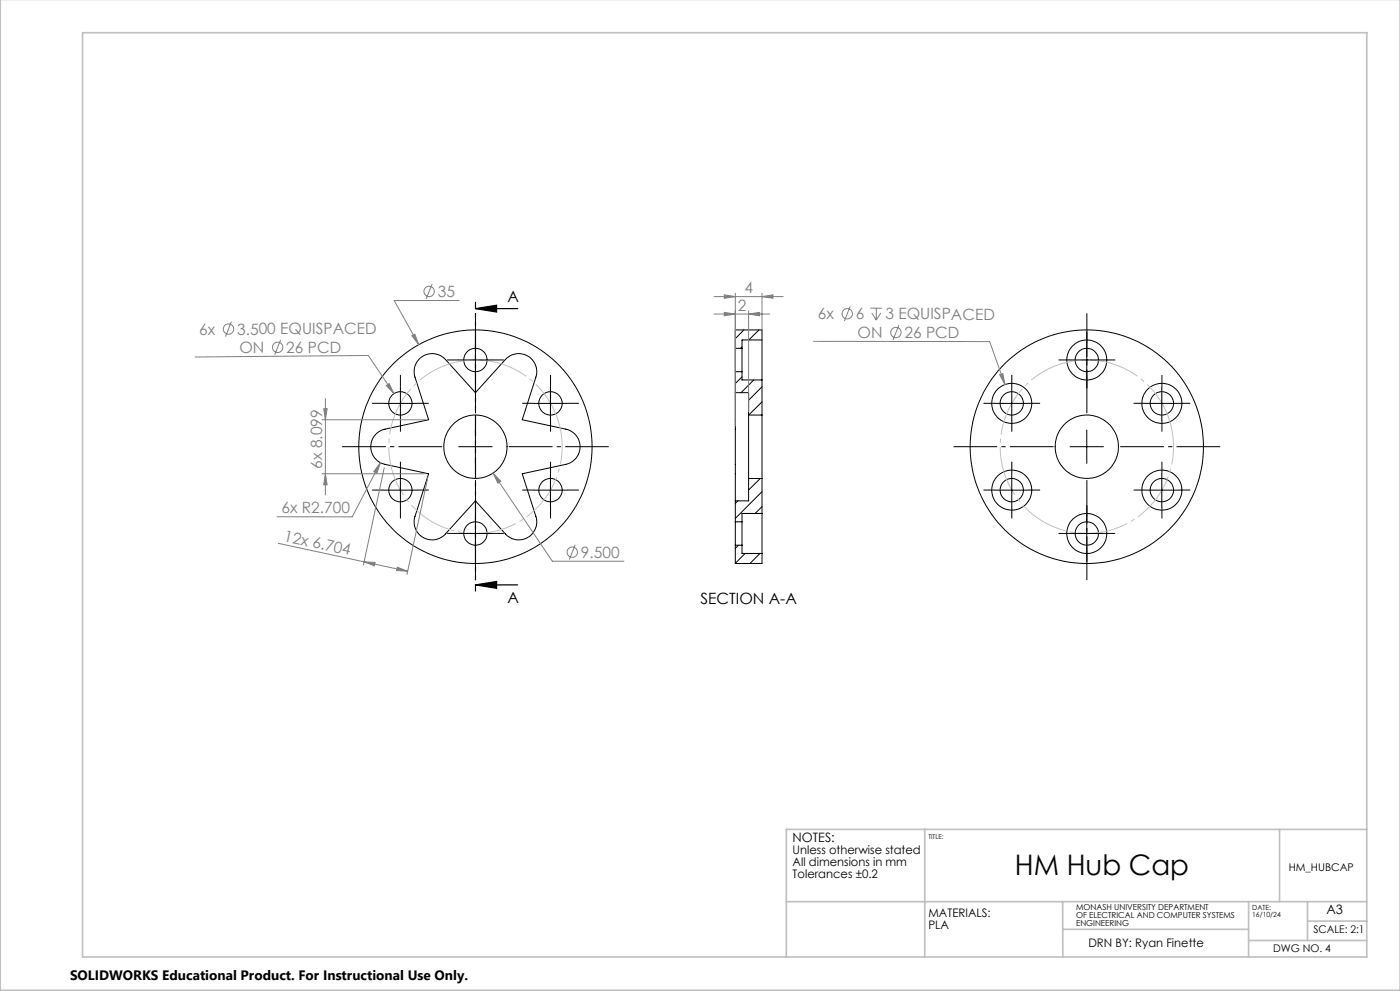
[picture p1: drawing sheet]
<svg xmlns="http://www.w3.org/2000/svg" width="420mm" height="297mm" viewBox="0 0 420 297" stroke-linecap="round" stroke-linejoin="round" font-family="sans-serif">
<g fill="none" stroke="#000" stroke-width=".3">
<path d="M223.2 98.9l-2.6 2.6M227.7 98.9l-3.1 3M120.1 115.9v10M125.9 107.4a5.4 5.4 0 0 1 7.7 .3l9 10 9-10a5.4 5.4 0 0 1 6.7-1 5.4 5.4 0 0 1 2.5 6.3l-4.1 12.8 13.1 2.8a5.4 5.4 0 0 1 4.2 5.3 5.4 5.4 0 0 1-4.2 5.3l-13.1 2.8 4.1 12.8a5.4 5.4 0 0 1-2.5 6.3 5.4 5.4 0 0 1-6.7-1.1l-9-9.9-9 9.9a5.4 5.4 0 0 1-6.7 1.1 5.4 5.4 0 0 1-2.4-6.3l4.1-12.8-13.1-2.8a5.4 5.4 0 0 1-4.3-5.3 5.4 5.4 0 0 1 4.3-5.3l13.1-2.8-4.1-12.8a5.4 5.4 0 0 1 1.4-5.6zM137.6 107.9h10M142.6 102.9v10M165.1 115.9v10M220.6 104.4v7M220.6 111.4v45M220.6 111.4h2M220.6 117.7h4v6.7M220.6 104.4h2"/>
<path d="M222.6 104.4v7M222.6 104l-.4 .4M222.6 113l-2 1.9M222.6 111.4v2.5h6M226.1 113.9l-3.8 3.8M228.6 101.9v12M228.6 115.9l-4 4M228.6 101.9h-6v2.5M228.6 101.9v-3h-8v5.5M228.6 113.9v10.5M303.5 115.9v10M321 107.9h10"/>
<path d="M326 102.9v10M348.5 115.9v10M115.1 120.9h10M137.6 133.9h10M142.6 128.9v10M160.2 120.9h9.9M224.6 124.4v19M224.6 124.4h4M228.6 124.4v19M228.6 120.4l-4 4M298.5 120.9h10M321 133.9h10"/>
<path d="M326 128.9v10M343.6 120.9h10M115.1 146.9h10M120.1 141.9v10M137.6 159.9h10M142.6 154.9v10M160.2 146.9h9.9M165.1 141.9v10M220.6 156.4v7M220.6 156.4h2M221.4 150.1l-.8 .8M222.6 156.4v7"/>
<path d="M224.6 143.4h4M224.6 143.4v6.7h-4M228.1 143.4l-3.5 3.5M228.6 153.9v12M228.6 147.4l-8 8M228.6 151.8l-2 2.1M228.6 153.9h-6v2.5M228.6 143.4v10.5M298.5 146.9h10M303.5 141.9v10M321 159.9h10M326 154.9v10"/>
<path d="M343.6 146.9h10M348.5 141.9v10M220.6 163.4v5.5h8v-3M220.6 163.4h2M221.5 163.4l-.9 1M222.6 163.4v2.5h6M223.5 165.9l-2.9 2.9M228 165.9l-3 3"/>
<circle cx="142.6" cy="107.9" r="3.5"/>
<circle cx="326" cy="107.9" r="6"/>
<circle cx="326" cy="107.9" r="3.5"/>
<circle cx="120.1" cy="120.9" r="3.5"/>
<circle cx="142.6" cy="133.9" r="9.5"/>
<circle cx="142.6" cy="133.9" r="35"/>
<circle cx="165.2" cy="120.9" r="3.5"/>
<circle cx="303.5" cy="120.9" r="3.5"/>
<circle cx="303.5" cy="120.9" r="6"/>
<circle cx="326" cy="133.9" r="35"/>
<circle cx="326" cy="133.9" r="9.5"/>
<circle cx="348.5" cy="120.9" r="6"/>
<circle cx="348.6" cy="120.9" r="3.5"/>
<circle cx="120.1" cy="146.9" r="3.5"/>
<circle cx="142.6" cy="159.9" r="3.5"/>
<circle cx="165.2" cy="146.9" r="3.5"/>
<circle cx="303.5" cy="146.9" r="3.5"/>
<circle cx="303.5" cy="146.9" r="6"/>
<circle cx="326" cy="159.9" r="6"/>
<circle cx="326" cy="159.9" r="3.5"/>
<circle cx="348.5" cy="146.9" r="6"/>
<circle cx="348.6" cy="146.9" r="3.5"/>
</g>
<g fill="none" stroke="#808080" stroke-width=".3">
<path d="M69.4 96.4l-1.7 4.5M129.6 85.1l-1.8 4.5M137.8 90.1h-19.5l7.3 13.2M214.2 94.1h16.7M214.2 88.9h20.7M217.3 93.6l3.3 .5-3.3 .5zM217.3 88.4l3.3 .5-3.3 .5zM220.6 87.9v39.7M224.6 94.1l3.3-.5v1zM224.6 93.1v30.3M228.6 88.9l3.3-.5v1zM228.6 87.9v25"/>
<path d="M255.1 91.8l-1.8 4.4M261.1 92.4h3.6M261.5 93.8l1.4 2.1M262.9 92.4v3.5M264.2 93.8l-1.3 2.1M269.7 97.4l-1.8 4.5M58.5 107l52-.5 7.7 11.5M84.2 101.9l-1.8 4.4M97.6 119.4v28.9M115.9 115.5l.8-.5 1.5 3zM123.6 100.6l.9-.4 1.1 3.1zM244.1 102.3l52.8 .1 4.6 12.8"/>
<path d="M299.9 112.3l.9-.3 .7 3.2zM96.6 125.8h31M97.1 122.5h1l-.5 3.3zM114.1 138.7l-1 3.1-1-.4zM114.1 138.7l-8.4 16.2h-22.6M96.6 142h31M97.6 142l.5 3.3h-1zM115.3 140.2l-6.3 29.2M128.4 143l-6.3 29.2M147.9 141.8l2.3 2.4-.8 .6zM147.9 141.8l17.8 26.4h21.5M83.5 162.8l38.8 8.4"/>
<path d="M109.2 168.4l3.3 .2-.2 1zM119.2 170l3.1 1.2-3.3-.2zM172.6 163.3l-1.8 4.4"/>
<circle cx="68.6" cy="98.6" r="1.55"/>
<circle cx="128.7" cy="87.3" r="1.55"/>
<circle cx="254.2" cy="94" r="1.56"/>
<circle cx="268.8" cy="99.6" r="1.55"/>
<circle cx="83.3" cy="104.1" r="1.56"/>
<circle cx="171.7" cy="165.5" r="1.56"/>
</g>
<path d="M142.6 92.5l6.4-1v2zM142.6 92.5h12.7M142.6 175.3l6.4-1v2zM142.6 175.3h12.7" fill="none" stroke="#000" stroke-width=".35"/>
<path d="M167.5 126.3a26 26 0 0 0-43.5-10.5 26 26 0 0 0 11.9 43.2 26 26 0 0 0 32-31.3l-.4-1.4M350.9 126.3a26 26 0 0 0-43.5-10.5 26 26 0 0 0 11.9 43.2 26 26 0 0 0 32-31.3l-.4-1.4" fill="none" stroke="#c0c0c0" stroke-width=".3" stroke-dasharray="15.2 1.3 1.3 1.3" stroke-dashoffset="2.1" stroke-linecap="butt"/>
<g fill="none" stroke="#000" stroke-width=".3" stroke-dasharray="15.2 1.3 1.3 1.3" stroke-linecap="butt">
<path d="M120.1 115.9v-3.5M137.6 107.9h-3.5M142.6 102.9v-3.5M142.6 112.9v3.5M147.6 107.9h3.5M165.2 115.9v-3.5M303.5 115.9v-3.5M321.1 107.9h-3.5M326.1 102.9v-3.5M326.1 112.9v3.5M331.1 107.9h3.5M348.6 115.9v-3.5"/>
<path d="M115.1 120.9h-3.5M120.1 125.9v3.5M125.1 120.9h3.5M160.2 120.9h-3.5M165.2 125.9v3.5M170.2 120.9h3.5M298.5 120.9h-3.5M303.5 125.9v3.5M308.5 120.9h3.5M343.6 120.9h-3.5M348.6 125.9v3.5M353.6 120.9h3.5"/>
<path d="M115.1 146.9h-3.5M120.1 141.9v-3.5M120.1 151.9v3.5M125.1 146.9h3.5M137.6 159.9h-3.5M142.6 154.9v-3.5M147.6 159.9h3.5M160.2 146.9h-3.5M165.2 141.9v-3.5M165.2 151.9v3.5M170.2 146.9h3.5M298.5 146.9h-3.5"/>
<path d="M303.5 141.9v-3.5M303.5 151.9v3.5M308.5 146.9h3.5M321.1 159.9h-3.5M326.1 154.9v-3.5M331.1 159.9h3.5M343.6 146.9h-3.5M348.6 141.9v-3.5M348.6 151.9v3.5M353.6 146.9h3.5M142.6 164.9v3.5M326.1 164.9v3.5"/>
</g>
<path d="M132.6 133.9h-30M142.6 123.9v-30M152.6 133.9h30M316.1 133.9h-30M326.1 123.9v-30M336.1 133.9h30M142.6 143.9v30M326.1 143.9v30" fill="none" stroke="#000" stroke-width=".3" stroke-dasharray="15.2 1.3 1.3 1.3" stroke-dashoffset="2.1" stroke-linecap="butt"/>
<path d="M142.6 90.5v86.8" fill="none" stroke="#000" stroke-width=".35" stroke-dasharray="6.3 1.3 1.3 1.3 1.3 1.3" stroke-dashoffset="4.2" stroke-linecap="butt"/>
<path d="M.1 -.1v296.9h419.9M24.8 9.8h385.2v277h-385.2zM277.4 248.6v38.2M383.9 248.6v21.6M410 248.6h-174.1v38.2M235.9 270.2h174.1M318.8 270.2v16.6M318.8 278.5h55.8M374.6 270.2v16.6M392.3 270.2v11.7M392.3 276h17.8M374.6 281.9h35.4" fill="none" stroke="#c0c0c0" stroke-width=".5"/>
<path d="M142.6 92.5l6.4-1v2zM142.6 175.3l6.4-1v2z" fill="#000"/>
<g fill="#808080">
<path d="M299.9 112.3l.9-.3 .7 3.2z"/>
<path d="M123.6 100.6l.9-.4 1.1 3.1zM114.1 138.7l-1 3.1-1-.4zM147.9 141.8l2.3 2.4-.8 .6zM115.9 115.5l.8-.5 1.5 3zM217.3 93.6l3.3 .5-3.3 .5zM224.6 94.1l3.3-.5v1zM217.3 88.4l3.3 .5-3.3 .5zM228.6 88.9l3.3-.5v1z"/>
<path d="M97.6 142l.5 3.3h-1zM97.1 122.5h1l-.5 3.3z"/>
<path d="M109.2 168.4l3.3 .2-.2 1zM119.2 170l3.1 1.2-3.3-.2z"/>
</g>
<text font-size="8.5" x="304.5" y="262.1">HM Hub Cap</text>
<g font-size="4.7" fill="#808080">
<text x="131.3" y="89">35</text>
<text x="223.3" y="87.9">4</text>
<text x="221.4" y="93.1">2</text>
<text x="245.4" y="95.7">6x</text>
<text x="256.8" y="95.7">6</text>
<text x="265.6" y="95.7">3 EQUISPACED</text>
<text x="59.7" y="100.4">6x</text>
<text x="71.1" y="100.3">3.500 EQUISPACED</text>
<text x="257.3" y="101.3">ON</text>
<text x="271.4" y="101.4">26 PCD</text>
<text x="71.8" y="105.9">ON</text>
<text x="85.9" y="105.8">26 PCD</text>
<text x="96.6" y="140.5" transform="rotate(-90 96.6 140.5)">6x 8.099</text>
<text x="84.4" y="153.8">6x R2.700</text>
<text x="85" y="162.1" transform="rotate(12 85 162.1)">12x 6.704</text>
<text x="174.3" y="167.2">9.500</text>
</g>
<g font-size="4.7">
<text x="152.2" y="90.4">A</text>
<text x="152.2" y="180.6">A</text>
<text x="210.1" y="181.1">SECTION A-A</text>
</g>
<text font-size="4.1" x="21" y="293.7">SOLIDWORKS Educational Product. For Instructional Use Only.</text>
<g font-size="3.9">
<text x="237.8" y="252.4">NOTES:</text>
<text x="398" y="273.9">A3</text>
</g>
<g font-size="3.5">
<text x="237.8" y="256">Unless otherwise stated</text>
<text x="237.8" y="259.5">All dimensions in mm</text>
<text x="237.8" y="263">Tolerances ±0.2</text>
<text x="278.5" y="275">MATERIALS:</text>
<text x="278.5" y="278.5">PLA</text>
<text x="326.5" y="283.8">DRN BY: Ryan Finette</text>
</g>
<g font-size="3.2">
<text x="386.6" y="261.2">HM_HUBCAP</text>
<text x="394" y="279.5">SCALE: 2:1</text>
<text x="382" y="285.4">DWG NO. 4</text>
</g>
<g font-size="2.5">
<text x="322.8" y="272.7">MONASH UNIVERSITY DEPARTMENT</text>
<text x="322.8" y="275.1">OF ELECTRICAL AND COMPUTER SYSTEMS</text>
<text x="322.8" y="277.6">ENGINEERING</text>
</g>
<g font-size="2.1">
<text x="375.7" y="272.8">DATE:</text>
<text x="375.7" y="275">16/10/24</text>
</g>
<text font-size="2" x="278.5" y="251.4">TITLE:</text>
</svg>
